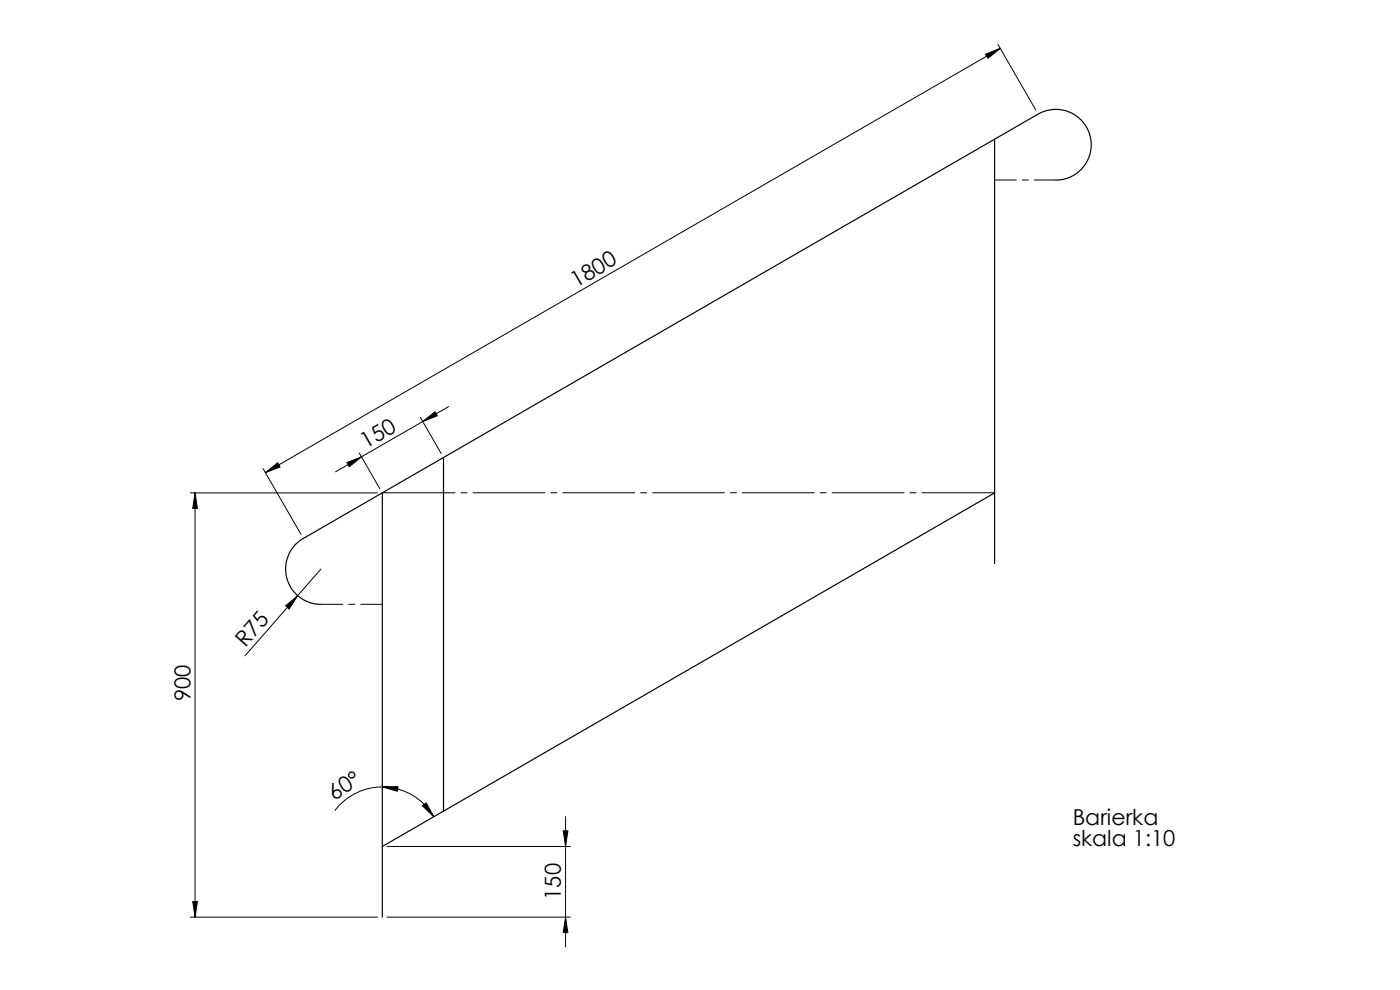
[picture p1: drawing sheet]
<svg xmlns="http://www.w3.org/2000/svg" width="297mm" height="210mm" viewBox="0 0 297 210" stroke-linecap="round" stroke-linejoin="round" font-family="sans-serif">
<path d="M211 29.6v89.9M224 38.2a7.5 7.5 0 0 0 7.2-9.4 7.5 7.5 0 0 0-11-4.6l-155.9 90a7.5 7.5 0 0 0-3.4 8.4 7.5 7.5 0 0 0 7.2 5.6M94.1 97v75M81.1 104.6v89.9M211 104.6l-129.9 75" fill="none" stroke="#000" stroke-width=".25"/>
<g fill="none" stroke="#000" stroke-width=".21">
<path d="M209.1 11.5l3.1-1.2-2.6 2.1zM211.7 9.4l8 13.9M212.2 10.3l-155.9 90M55.8 99.4l8.1 13.9M73.6 98.1l3.1-1.2-2.6 2.1zM76.2 96.1l4.4 7.6M76.7 96.9l-5.5 3.2M89.2 88.5l4.4 7.7M89.7 89.4l2.6-2.1 .5 .9zM95.2 86.2l-18.5 10.7M40.4 104.6h39.7M41.4 104.6l.5 3.2h-1z"/>
<path d="M41.4 104.6v89.9M56.3 100.3l2.6-2.1 .5 .9zM60.6 128.5l2.5-2.1-1.8 2.8zM63.1 126.4l-11.1 12.7M68.1 120.7l-5 5.7M81.1 166.9h3.3l-.1 .9zM81.1 166.9a12.6 12.6 0 0 1 10.9 6.3M81.1 166.9a12.6 12.6 0 0 0-10.1 5.1M82.1 179.6h38.9M89.6 170.9l.8-.6 1.6 2.9zM119.5 176.2h1l-.5 3.4zM120 173.2v27.7"/>
<path d="M40.4 194.5h39.7M40.9 191.2h1l-.5 3.3zM82.1 194.5h38.9M120 194.5l.5 3.3h-1z"/>
</g>
<path d="M81.1 104.5h129.9" fill="none" stroke="#000" stroke-width=".21" stroke-dasharray="15.2 1.3 1.3 1.3" stroke-dashoffset="-.2"/>
<path d="M224 38.2h-13M68.1 128.2h13" fill="none" stroke="#000" stroke-width=".21" stroke-dasharray="15.2 1.3 1.3 1.3" stroke-dashoffset="10.6"/>
<g fill="#000">
<path d="M60.6 128.5l2.5-2.1-1.8 2.8z"/>
<path d="M73.6 98.1l3.1-1.2-2.6 2.1zM89.7 89.4l2.6-2.1 .5 .9z"/>
<path d="M56.3 100.3l2.6-2.1 .5 .9zM209.1 11.5l3.1-1.2-2.6 2.1z"/>
<path d="M89.6 170.9l.8-.6 1.6 2.9zM81.1 166.9h3.3l-.1 .9z"/>
<path d="M119.5 176.2h1l-.5 3.4zM120 194.5l.5 3.3h-1z"/>
<path d="M40.9 191.2h1l-.5 3.3zM41.4 104.6l.5 3.2h-1z"/>
</g>
<g font-size="4.7">
<text x="122.2" y="61" transform="rotate(-30 122.2 61)">1800</text>
<text x="77.6" y="95.2" transform="rotate(-30 77.6 95.2)">150</text>
<text x="52.1" y="137.5" transform="rotate(-49 52.1 137.5)">R75</text>
<text x="40.4" y="148.7" transform="rotate(-90 40.4 148.7)">900</text>
<text x="70.9" y="169.9" transform="rotate(-32 70.9 169.9)">60°</text>
<text x="227.6" y="175">Barierka</text>
<text x="227.6" y="179.6">skala 1:10</text>
<text x="119" y="190.9" transform="rotate(-90 119 190.9)">150</text>
</g>
</svg>
